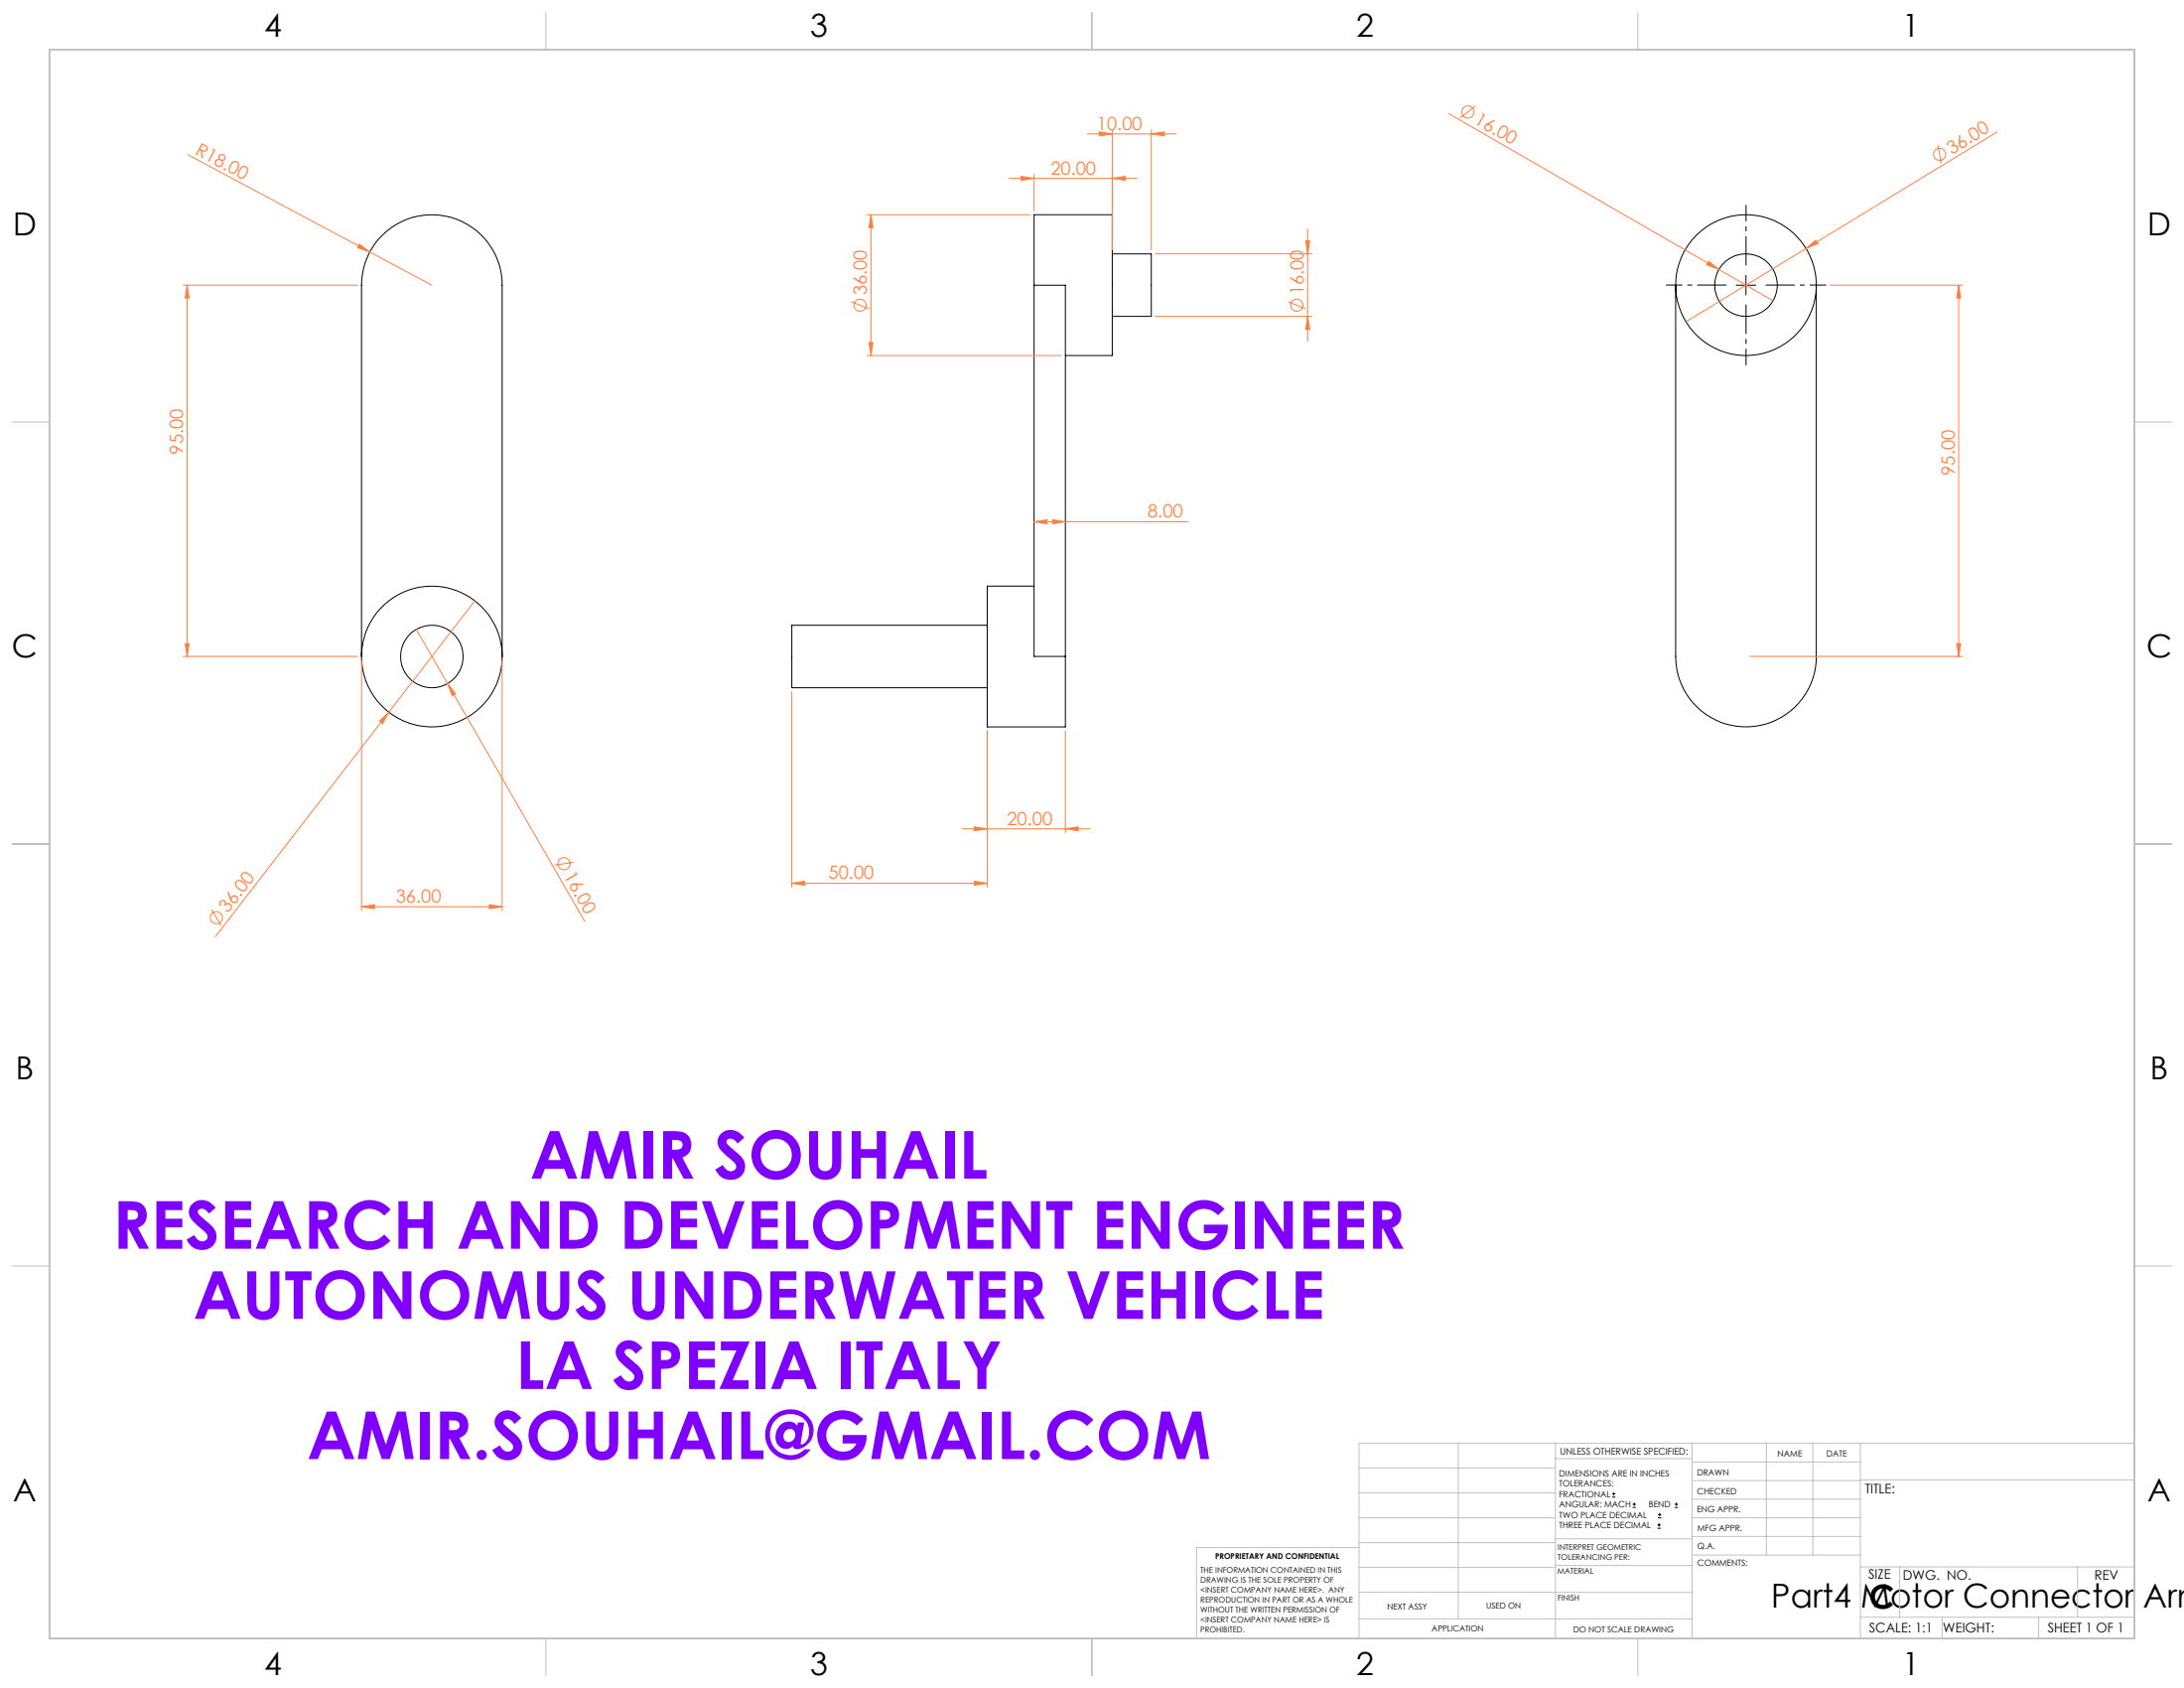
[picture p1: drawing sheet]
<svg xmlns="http://www.w3.org/2000/svg" width="559mm" height="432mm" viewBox="0 0 559 432" stroke-linecap="round" stroke-linejoin="round" font-family="sans-serif">
<g fill="none" stroke="#000" stroke-width=".25">
<path d="M264.6 73v-18.1h20v36h-12M264.6 73v94.9h8M264.6 73h8v94.9M284.6 64.9h10v16h-10M428.7 73v94.9a18 18 0 0 0 18 18 18 18 0 0 0 18-18v-94.9M444.2 73h5M446.7 70.4v5M252.6 159.9h-50v16h50M264.6 149.9h-12v36h20v-18M92.5 167.9v-94.9a18 18 0 0 1 18-18.1 18 18 0 0 1 18 18.1v94.9M412.5 383h.8M412.5 382.1h.8"/>
<path d="M412.9 381.7v.9M417.7 385.6h.8M417.7 384.8h.8M418.1 384.4v.8M424.1 390.9h.8M424.1 390.1h.8M424.2 388.3h.9M424.2 387.5h.9M424.5 389.7v.8M424.6 387v.9M428.5 385.6h.8M428.5 384.8h.8"/>
<path d="M428.9 384.4v.8"/>
<circle cx="446.7" cy="72.9" r="8"/>
<circle cx="446.7" cy="72.9" r="18"/>
<circle cx="110.5" cy="167.9" r="18"/>
<circle cx="110.5" cy="167.9" r="8"/>
</g>
<g fill="none" stroke="#ff8040" stroke-width=".25">
<path d="M48.1 39.6l62.4 33.4M278.2 34.3h22.7M281.3 33.7l3.3 .6-3.3 .4zM284.6 33.2v30.7M294.6 34.3l3.3-.6v1zM294.6 33.2v30.7M370.7 29.1l69.1 39.8M377.4 27.2l-3.7 2.9M495.9 37.1l.8 4.7M511 33.8l-48.9 29.8M221.8 54.9h41.8M222.8 54.9l.5 3.3h-1z"/>
<path d="M222.8 54.9v36M258.2 45.6h32.7M261.3 45.1l3.3 .5-3.3 .5zM264.6 44.6v9.3M284.6 45.6l3.3-.5v1zM334.6 58.6v28.7M46.9 73h44.6M47.9 73l.5 3.2h-1zM47.9 73v94.9M91.9 62.4l2.7 2.1-3.1-1.1zM217.8 77.2l4.5 1.8M295.6 64.9h40"/>
<path d="M329.6 77.2l4.4 1.8M334.1 61.6h1l-.5 3.3zM437.2 66.9l2.6 2-3.1-1.2zM439.8 68.9l13.9 8M462.1 63.6l2.5-2.2 .6 .9zM462.1 63.6l-30.7 18.7M468.2 73h34M501.2 73l.5 3.2h-1zM501.2 73v94.9M221.8 90.9h49.8M222.3 87.6h1l-.5 3.3zM295.6 80.9h40"/>
<path d="M334.6 80.9l.5 3.3h-1zM264.6 133.5l3.3-.5v1zM264.6 133.5h39.4M269.3 133l3.3 .5-3.3 .5zM121.5 153.7l-66.4 85.9M46.9 167.9h44.6M47.4 164.6h1l-.5 3.3zM92.5 168.9v64M106.5 161l8 13.9M114.5 174.9l2.1 2.6-.9 .5zM114.5 174.9l35.1 60.9M128.5 168.9v64"/>
<path d="M202.6 177v49.9M447.7 167.9h54.5M500.7 164.6h1l-.5 3.3zM97.1 184.5l2.4-2.3-1.6 2.9zM252.6 186.9v40M272.6 186.9v26.1M246.2 212h32.7M249.3 211.5l3.3 .5-3.3 .5zM272.6 212l3.3-.5v1zM54.2 232.7l2.4 4.1M92.5 232l3.3-.6v1zM92.5 232h36"/>
<path d="M125.2 231.4l3.3 .6-3.3 .4zM146.7 220.6l-4.8 .7M202.6 226l3.3-.6v1zM202.6 226h50M249.3 225.4l3.3 .6-3.3 .4z"/>
<circle cx="375.6" cy="28.6" r="1.56"/>
<circle cx="496.3" cy="39.5" r="1.55"/>
<circle cx="220.1" cy="78.1" r="1.55"/>
<circle cx="331.8" cy="78.1" r="1.56"/>
<circle cx="55.4" cy="234.7" r="1.55"/>
<circle cx="144.3" cy="221" r="1.55"/>
</g>
<path d="M441.7 72.9h-15.5M446.7 67.9v-15.5M446.7 77.9v15.5" fill="none" stroke="#000" stroke-width=".25" stroke-dasharray="15.2 1.3 1.3 1.3" stroke-dashoffset="7.7" stroke-linecap="butt"/>
<path d="M451.7 72.9h15.5" fill="none" stroke="#000" stroke-width=".25" stroke-dasharray="15.2 1.3 1.3 1.3" stroke-dashoffset="7.8" stroke-linecap="butt"/>
<g fill="none" stroke="#c0c0c0" stroke-width=".25">
<path d="M139.7 3.2v9.5M279.4 3.2v9.5M419.1 3.2v9.5M3.1 107.9h9.6M546.1 107.9h9.5M3.1 215.9h9.6M546.1 215.9h9.5M3.1 323.8h9.6M546.1 323.8h9.5M347.7 375.6h50.3M373.1 369.2v44.9M398 369.2v49.9"/>
<path d="M398 373.1h34.9M432.9 369.2v49.9M432.9 378.7h43.1M432.9 374h43.1M451.9 369.2v28.6M463.8 369.2v28.6M476 369.2v49.9M476 378.6h70.1M546.1 369.2h-198.4v49.9M347.7 394.6h50.3M347.7 388.3h50.3M347.7 381.9h50.3"/>
<path d="M347.7 395.9h-41.6v23.2M398 393.6h35M432.9 383.5h43.1M432.9 388.3h43.1M432.9 393h43.1M433 397.8h43M139.7 419.1v9.6M279.4 419.1v9.6M347.7 414.1h85.2M347.7 401h50.3M347.7 407.3h50.3M398 407.4h34.9"/>
<path d="M398 400.5h35M419.1 419.1v9.6M476 413.7h70.1M476 400.8h70.1M486.1 400.8v12.9M496.9 413.7v5.4M521.6 413.7v5.4M531.6 400.8v12.9"/>
</g>
<path d="M12.7 12.7h533.4v406.4h-533.4z" fill="none" stroke="#c0c0c0" stroke-width=".5"/>
<g fill="#ff8040">
<path d="M437.2 66.9l2.6 2-3.1-1.2z"/>
<path d="M91.9 62.4l2.7 2.1-3.1-1.1z"/>
<path d="M462.1 63.6l2.5-2.2 .6 .9z"/>
<path d="M97.1 184.5l2.4-2.3-1.6 2.9z"/>
<path d="M114.5 174.9l2.1 2.6-.9 .5z"/>
<path d="M294.6 34.3l3.3-.6v1zM281.3 33.7l3.3 .6-3.3 .4zM284.6 45.6l3.3-.5v1zM261.3 45.1l3.3 .5-3.3 .5z"/>
<path d="M202.6 226l3.3-.6v1zM249.3 225.4l3.3 .6-3.3 .4zM249.3 211.5l3.3 .5-3.3 .5zM272.6 212l3.3-.5v1z"/>
<path d="M222.3 87.6h1l-.5 3.3zM222.8 54.9l.5 3.3h-1z"/>
<path d="M47.9 73l.5 3.2h-1zM47.4 164.6h1l-.5 3.3zM334.1 61.6h1l-.5 3.3zM334.6 80.9l.5 3.3h-1zM501.2 73l.5 3.2h-1zM500.7 164.6h1l-.5 3.3z"/>
<path d="M264.6 133.5l3.3-.5v1zM269.3 133l3.3 .5-3.3 .5z"/>
<path d="M92.5 232l3.3-.6v1zM125.2 231.4l3.3 .6-3.3 .4z"/>
</g>
<g font-size="16.9" fill="#8000ff">
<text x="135.6" y="301.5">AMIR SOUHAIL</text>
<text x="28.8" y="319.4">RESEARCH AND DEVELOPMENT ENGINEER</text>
<text x="49.4" y="337.4">AUTONOMUS UNDERWATER VEHICLE</text>
<text x="131.9" y="355.3">LA SPEZIA ITALY</text>
<text x="78.5" y="373.2">AMIR.SOUHAIL@GMAIL.COM</text>
</g>
<g font-size="8.5">
<text x="453.2" y="411.3">Part4 Motor Connector Arm</text>
<text x="478.3" y="411.4">C</text>
</g>
<g font-size="8.1">
<text x="67.6" y="9.3">4</text>
<text x="207.3" y="9.3">3</text>
<text x="347" y="9.3">2</text>
<text x="486.7" y="9.3">1</text>
<text x="3.3" y="60.1">D</text>
<text x="549.4" y="60.1">D</text>
<text x="3" y="168">C</text>
<text x="549.1" y="168">C</text>
<text x="4" y="276">B</text>
<text x="550.1" y="276">B</text>
<text x="3.3" y="383.9">A</text>
<text x="549.4" y="383.9">A</text>
<text x="67.6" y="428.4">4</text>
<text x="207.3" y="428.4">3</text>
<text x="347" y="428.4">2</text>
<text x="486.7" y="428.4">1</text>
</g>
<g font-size="4.7" fill="#ff8040">
<text x="280.7" y="33.2">10.00</text>
<text x="377" y="31.4" transform="rotate(30 377 31.4)">16.00</text>
<text x="49.7" y="39.3" transform="rotate(28 49.7 39.3)">R18.00</text>
<text x="499.4" y="39.6" transform="rotate(-31 499.4 39.6)">36.00</text>
<text x="268.8" y="44.6">20.00</text>
<text x="221.8" y="75.5" transform="rotate(-90 221.8 75.5)">36.00</text>
<text x="333.5" y="75.5" transform="rotate(-90 333.5 75.5)">16.00</text>
<text x="46.9" y="116.2" transform="rotate(-90 46.9 116.2)">95.00</text>
<text x="500.2" y="121.6" transform="rotate(-90 500.2 121.6)">95.00</text>
<text x="293.7" y="132.4">8.00</text>
<text x="257.7" y="211">20.00</text>
<text x="144.1" y="224" transform="rotate(60 144.1 224)">16.00</text>
<text x="212" y="224.9">50.00</text>
<text x="58.3" y="233.7" transform="rotate(-52 58.3 233.7)">36.00</text>
<text x="101.3" y="230.9">36.00</text>
</g>
<g font-size="3.4">
<text x="477.2" y="381.9">TITLE:</text>
<text x="478.1" y="404">SIZE</text>
<text x="486.9" y="404">DWG. NO.</text>
<text x="535.9" y="404.1">REV</text>
<text x="478.2" y="417.6">SCALE: 1:1</text>
<text x="497.1" y="417.7">WEIGHT:</text>
<text x="523.9" y="417.6">SHEET 1 OF 1</text>
</g>
<text font-size="2.4" x="399.2" y="372.1">UNLESS OTHERWISE SPECIFIED:</text>
<g font-size="2.2">
<text x="398.9" y="377.7">DIMENSIONS ARE IN INCHES</text>
<text x="434.2" y="377.3">DRAWN</text>
<text x="454.8" y="372.5">NAME</text>
<text x="467.3" y="372.6">DATE</text>
<text x="398.9" y="380.3">TOLERANCES:</text>
<text x="398.9" y="383">FRACTIONAL</text>
<text x="434.3" y="382.2">CHECKED</text>
<text x="398.9" y="385.6">ANGULAR: MACH</text>
<text x="398.9" y="388.3">TWO PLACE DECIMAL</text>
<text x="421.9" y="385.6">BEND</text>
<text x="434.2" y="386.8">ENG APPR.</text>
<text x="398.9" y="390.9">THREE PLACE DECIMAL</text>
<text x="434.3" y="391.6">MFG APPR.</text>
<text x="434.3" y="396.3">Q.A.</text>
<text x="434.3" y="400.5">COMMENTS:</text>
</g>
<g font-size="2.1">
<text x="354.9" y="411.6">NEXT ASSY</text>
<text x="380.3" y="411.6">USED ON</text>
<text x="366.3" y="417.4">APPLICATION</text>
<text x="402.5" y="417.5">DO NOT SCALE DRAWING</text>
</g>
<g font-size="2">
<text x="310.9" y="398.8">PROPRIETARY AND CONFIDENTIAL</text>
<text x="398.6" y="396.5">INTERPRET GEOMETRIC</text>
<text x="398.6" y="399">TOLERANCING PER:</text>
<text x="307.2" y="402.4">THE INFORMATION CONTAINED IN THIS</text>
<text x="307.2" y="404.9">DRAWING IS THE SOLE PROPERTY OF</text>
<text x="307.2" y="407.5">&lt;INSERT COMPANY NAME HERE&gt;. ANY</text>
<text x="398.5" y="402.6">MATERIAL</text>
<text x="307.2" y="410">REPRODUCTION IN PART OR AS A WHOLE</text>
<text x="307.2" y="412.5">WITHOUT THE WRITTEN PERMISSION OF</text>
<text x="398.5" y="409.4">FINISH</text>
<text x="307.2" y="415">&lt;INSERT COMPANY NAME HERE&gt; IS</text>
<text x="307.2" y="417.6">PROHIBITED.</text>
</g>
</svg>
